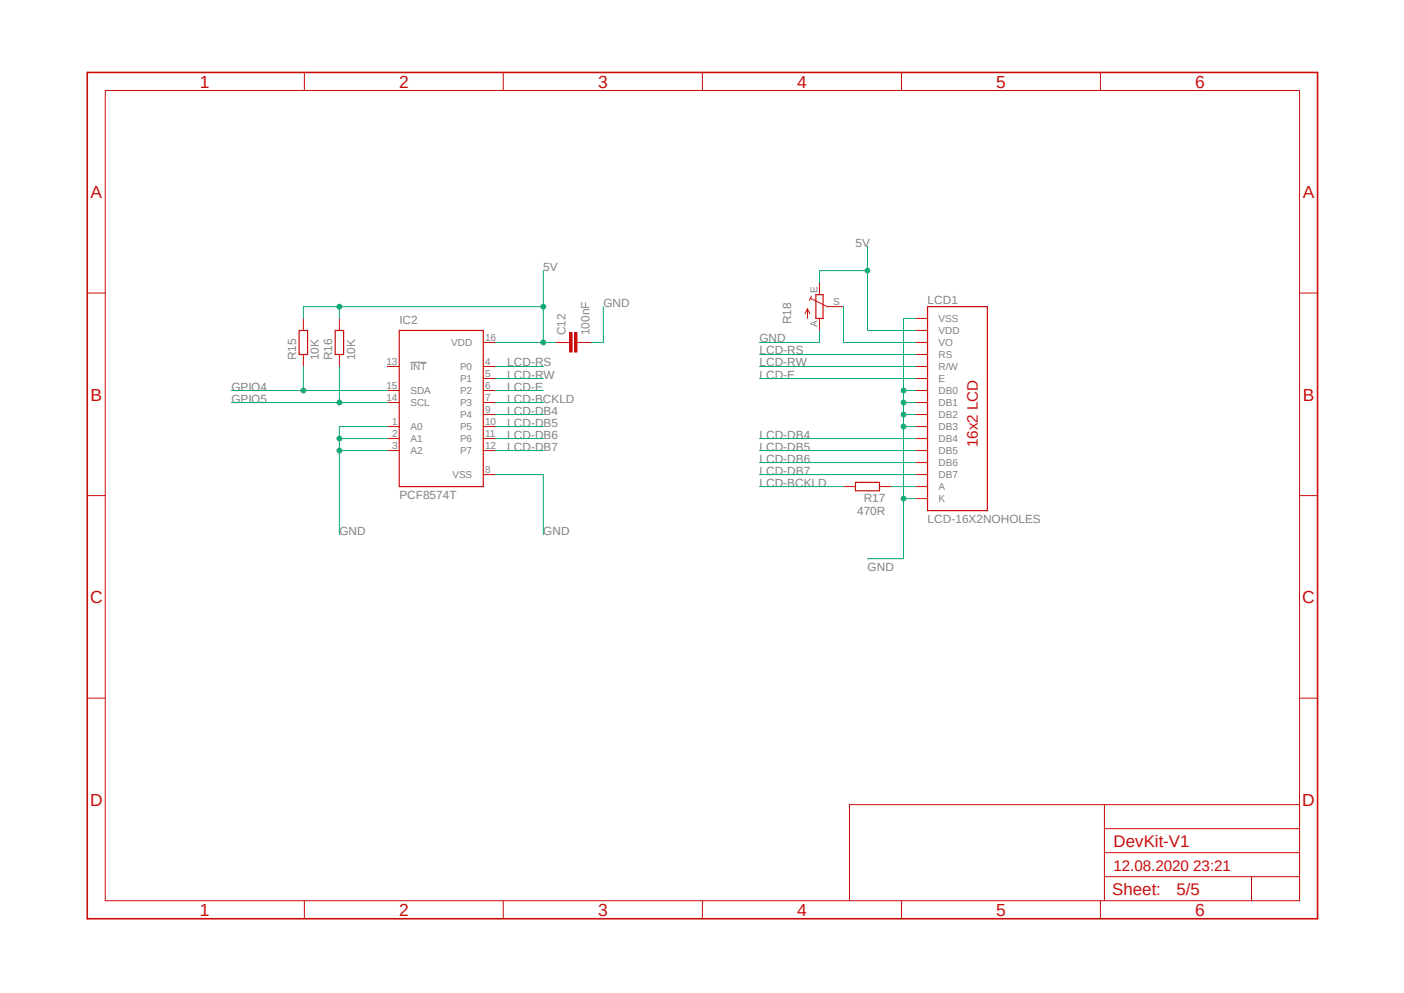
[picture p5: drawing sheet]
<svg xmlns="http://www.w3.org/2000/svg" width="297mm" height="210mm" viewBox="0 0 297 210" stroke-linecap="round" stroke-linejoin="round" font-family="sans-serif">
<path d="M17.9 15l261.2 179.9M279.1 15l-261.2 179.9" fill="none" stroke="#fff" stroke-width=".21"/>
<path d="M86.8 76.6h3.5" fill="none" stroke="#808080" stroke-width=".21"/>
<path d="M63.3 69.9h1.8v5.1h-1.8zM70.9 69.9h1.8v5.1h-1.8zM84.5 69.9h17.7v33h-17.7zM172.6 62.3h1.5v5.1h-1.5zM196.2 64.9h12.7v43.1h-12.7zM181 102h5.1v1.8h-5.1z" fill="none" stroke="#c90d0c" stroke-width=".25"/>
<g fill="none" stroke="#c90d0c" stroke-width=".21">
<path d="M22.3 19.1h252.6v171.4h-252.6zM64.4 15.3v3.8M106.5 15.3v3.8M148.6 15.3v3.8M190.7 15.3v3.8M232.8 15.3v3.8M173.4 59.8v2.5M18.5 62h3.8M64.2 67.4v2.5M64.2 75v2.5M71.8 67.4v2.5M71.8 75v2.5"/>
<path d="M81.9 77.5h2.6M102.2 77.5h2.6M102.2 72.4h2.6M120 72.4h.5M122 72.4h.6M170.8 65.3v2.1M170.8 65.3l-.5 1M170.8 65.3l.5 1M171.4 63.1l3.6 1.8h3.4M171.7 62.6l-.5 .9M173.4 67.4v2.5M193.7 77.5h2.5"/>
<path d="M193.7 72.4h2.5M193.7 75h2.5M193.7 69.9h2.5M193.7 67.4h2.5M274.9 62h3.8M81.9 85.1h2.6M81.9 82.6h2.6M81.9 90.2h2.6M81.9 92.8h2.6M81.9 95.3h2.6M102.2 85.1h2.6M102.2 82.6h2.6"/>
<path d="M102.2 90.2h2.6M102.2 92.8h2.6M102.2 95.3h2.6M102.2 80.1h2.6M102.2 87.7h2.6M193.7 85.1h2.5M193.7 82.6h2.5M193.7 90.2h2.5M193.7 92.8h2.5M193.7 95.3h2.5M193.7 80.1h2.5M193.7 87.7h2.5"/>
<path d="M193.7 97.8h2.5M18.5 104.8h3.8M102.2 100.4h2.6M178.4 102.9h2.6M186.1 102.9h2.5M193.7 100.4h2.5M193.7 102.9h2.5M193.7 105.5h2.5M274.9 104.8h3.8M18.5 147.7h3.8M274.9 147.7h3.8M233.6 170.2v20.3"/>
<path d="M233.6 175.3h41.3M274.9 170.2h-95.2v20.3M64.4 190.5v3.8M106.5 190.5v3.8M148.6 190.5v3.8M190.7 190.5v3.8M232.8 190.5v3.8M233.6 185.4h41.3M233.6 180.3h41.3M264.8 185.4v5.1"/>
</g>
<path d="M18.5 15.3h260.2v179h-260.2z" fill="none" stroke="#c90d0c" stroke-width=".34"/>
<path d="M121.5 70.4h.5v4.1h-.5z" fill-rule="evenodd" fill="#c90d0c"/>
<path d="M121.5 70.4h.5v4.1h-.5z" fill="none" stroke="#c90d0c" stroke-width=".21"/>
<path d="M120.5 70.4h.5v4.1h-.5z" fill-rule="evenodd" fill="#c90d0c"/>
<path d="M117.5 72.4h2.5M120.5 70.4h.5v4.1h-.5zM122.6 72.4h2.5" fill="none" stroke="#c90d0c" stroke-width=".21"/>
<path d="M71.8 92.8h10.1M81.9 90.2h-10.1v22.9M104.8 100.4h10.1v12.7" fill="none" stroke="#0dab76" stroke-width=".21"/>
<circle cx="71.8" cy="92.8" r=".51" fill="#0dab76"/>
<g fill="none" stroke="#0dab76" stroke-width=".21">
<path d="M71.8 95.3h10.1"/>
<circle cx="71.8" cy="92.8" r=".51"/>
</g>
<circle cx="71.8" cy="95.3" r=".51" fill="#0dab76"/>
<g fill="none" stroke="#0dab76" stroke-width=".21">
<path d="M193.7 90.2h-2.6v28M191.1 105.5h2.6"/>
<circle cx="71.8" cy="95.3" r=".51"/>
</g>
<circle cx="191.1" cy="105.5" r=".51" fill="#0dab76"/>
<g fill="none" stroke="#0dab76" stroke-width=".21">
<path d="M191.1 87.7v2.5"/>
<circle cx="191.1" cy="105.5" r=".51"/>
</g>
<circle cx="191.1" cy="90.2" r=".51" fill="#0dab76"/>
<g fill="none" stroke="#0dab76" stroke-width=".21">
<path d="M191.1 85.1h2.6M193.7 82.6h-2.6v5.1"/>
<circle cx="191.1" cy="90.2" r=".51"/>
</g>
<circle cx="191.1" cy="85.1" r=".51" fill="#0dab76"/>
<g fill="none" stroke="#0dab76" stroke-width=".21">
<path d="M191.1 87.7h2.6"/>
<circle cx="191.1" cy="85.1" r=".51"/>
</g>
<circle cx="191.1" cy="87.7" r=".51" fill="#0dab76"/>
<g fill="none" stroke="#0dab76" stroke-width=".21">
<path d="M191.1 67.4v15.2"/>
<circle cx="191.1" cy="87.7" r=".51"/>
</g>
<circle cx="191.1" cy="82.6" r=".51" fill="#0dab76"/>
<g fill="none" stroke="#0dab76" stroke-width=".21">
<path d="M71.8 64.9h-7.6v2.5M114.9 64.9v7.5h-10.1M127.6 64.9v7.5h-2.5M173.4 69.9v2.5h-12.7M191.1 67.4h2.6M183.5 118.2h7.6"/>
<circle cx="191.1" cy="82.6" r=".51"/>
</g>
<circle cx="114.9" cy="64.9" r=".51" fill="#0dab76"/>
<g fill="none" stroke="#0dab76" stroke-width=".21">
<path d="M114.9 57.2v7.7h-43.1v2.5"/>
<circle cx="114.9" cy="64.9" r=".51"/>
</g>
<circle cx="71.8" cy="64.9" r=".51" fill="#0dab76"/>
<g fill="none" stroke="#0dab76" stroke-width=".21">
<path d="M114.9 72.4h2.6"/>
<circle cx="71.8" cy="64.9" r=".51"/>
</g>
<circle cx="114.9" cy="72.4" r=".51" fill="#0dab76"/>
<g fill="none" stroke="#0dab76" stroke-width=".21">
<path d="M183.5 52.2v17.7h10.2M183.5 57.2h-10.1v2.6"/>
<circle cx="114.9" cy="72.4" r=".51"/>
</g>
<circle cx="183.5" cy="57.2" r=".51" fill="#0dab76"/>
<g fill="none" stroke="#0dab76" stroke-width=".21">
<path d="M71.8 77.5v7.6M48.9 85.1h33"/>
<circle cx="183.5" cy="57.2" r=".51"/>
</g>
<circle cx="71.8" cy="85.1" r=".51" fill="#0dab76"/>
<g fill="none" stroke="#0dab76" stroke-width=".21">
<path d="M64.2 77.5v5.1M48.9 82.6h33"/>
<circle cx="71.8" cy="85.1" r=".51"/>
</g>
<circle cx="64.2" cy="82.6" r=".51" fill="#0dab76"/>
<g fill="none" stroke="#0dab76" stroke-width=".21">
<path d="M104.8 77.5h10.1M160.7 77.5h33M160.7 75h33M178.4 64.9v7.5h15.3M104.8 85.1h10.1M104.8 80.1h10.1M104.8 82.6h10.1M104.8 95.3h10.1M104.8 92.8h10.1M104.8 90.2h10.1M104.8 87.7h10.1M160.7 80.1h33"/>
<path d="M160.7 95.3h33M160.7 97.8h33M160.7 92.8h33M160.7 102.9h17.7M160.7 100.4h33M188.6 102.9h5.1"/>
<circle cx="64.2" cy="82.6" r=".51"/>
</g>
<g font-size="3.7" fill="#c90d0c">
<text x="42.3" y="18.5">1</text>
<text x="84.4" y="18.5">2</text>
<text x="126.5" y="18.5">3</text>
<text x="168.6" y="18.5">4</text>
<text x="210.7" y="18.5">5</text>
<text x="252.9" y="18.5">6</text>
<text x="19.1" y="41.9">A</text>
<text x="275.6" y="41.9">A</text>
<text x="19.1" y="84.7">B</text>
<text x="275.6" y="84.7">B</text>
<text x="19" y="127.5">C</text>
<text x="275.5" y="127.5">C</text>
<text x="19" y="170.4">D</text>
<text x="275.5" y="170.4">D</text>
<text x="42.3" y="193.7">1</text>
<text x="84.4" y="193.7">2</text>
<text x="126.5" y="193.7">3</text>
<text x="168.6" y="193.7">4</text>
<text x="210.7" y="193.7">5</text>
<text x="252.9" y="193.7">6</text>
</g>
<g font-size="3.6" fill="#c90d0c">
<text x="235.5" y="179.1">DevKit-V1</text>
<text x="235.3" y="189.4">Sheet:</text>
<text x="248.9" y="189.2">5/5</text>
</g>
<g font-size="3.2" fill="#c90d0c">
<text x="206.9" y="94.5" transform="rotate(-90 206.9 94.5)">16x2 LCD</text>
<text x="235.5" y="184.1">12.08.2020 23:21</text>
</g>
<g font-size="2.5" fill="#808080">
<text x="181" y="52.2">5V</text>
<text x="114.9" y="57.2">5V</text>
<text x="127.6" y="64.9">GND</text>
<text x="196.2" y="64.3">LCD1</text>
<text x="84.5" y="68.6">IC2</text>
<text x="119.6" y="70.9" transform="rotate(-90 119.6 70.9)">C12</text>
<text x="124.7" y="70.9" transform="rotate(-90 124.7 70.9)">100nF</text>
<text x="167.4" y="68.6" transform="rotate(-90 167.4 68.6)">R18</text>
<text x="62.7" y="76.2" transform="rotate(-90 62.7 76.2)">R15</text>
<text x="67.5" y="76.2" transform="rotate(-90 67.5 76.2)">10K</text>
<text x="70.3" y="76.2" transform="rotate(-90 70.3 76.2)">R16</text>
<text x="75.1" y="76.2" transform="rotate(-90 75.1 76.2)">10K</text>
<text x="107.3" y="77.5">LCD-RS</text>
<text x="160.7" y="72.4">GND</text>
<text x="160.7" y="77.5">LCD-RW</text>
<text x="160.7" y="75">LCD-RS</text>
<text x="48.9" y="82.6">GPIO4</text>
<text x="107.3" y="82.6">LCD-E</text>
<text x="107.3" y="80.1">LCD-RW</text>
<text x="160.7" y="80.1">LCD-E</text>
<text x="48.9" y="85.1">GPIO5</text>
<text x="107.3" y="85.1">LCD-BCKLD</text>
<text x="107.3" y="87.7">LCD-DB4</text>
<text x="107.3" y="95.3">LCD-DB7</text>
<text x="107.3" y="92.8">LCD-DB6</text>
<text x="107.3" y="90.2">LCD-DB5</text>
<text x="160.7" y="95.3">LCD-DB5</text>
<text x="160.7" y="92.8">LCD-DB4</text>
<text x="160.7" y="100.4">LCD-DB7</text>
<text x="160.7" y="97.8">LCD-DB6</text>
<text x="84.5" y="105.5">PCF8574T</text>
<text x="160.7" y="102.9">LCD-BCKLD</text>
<text x="182.7" y="106.2">R17</text>
<text x="71.8" y="113.1">GND</text>
<text x="114.9" y="113.1">GND</text>
<text x="181.3" y="109">470R</text>
<text x="196.2" y="110.5">LCD-16X2NOHOLES</text>
<text x="183.5" y="120.7">GND</text>
</g>
<g font-size="2.1" fill="#808080">
<text x="173" y="61.9" transform="rotate(-90 173 61.9)">E</text>
<text x="176.2" y="64.5">S</text>
<text x="173" y="69.1" transform="rotate(-90 173 69.1)">A</text>
<text x="198.5" y="70.7">VDD</text>
<text x="198.5" y="68.1">VSS</text>
<text x="81.7" y="77.2">13</text>
<text x="95.5" y="73.2">VDD</text>
<text x="102.6" y="72.1">16</text>
<text x="102.6" y="77.2">4</text>
<text x="198.5" y="75.7">RS</text>
<text x="198.5" y="73.2">VO</text>
<text x="81.7" y="82.3">15</text>
<text x="86.8" y="83.4">SDA</text>
<text x="86.8" y="78.3">INT</text>
<text x="97.3" y="78.3">P0</text>
<text x="97.3" y="80.8">P1</text>
<text x="97.3" y="83.4">P2</text>
<text x="102.6" y="79.7">5</text>
<text x="102.6" y="82.3">6</text>
<text x="198.5" y="83.4">DB0</text>
<text x="198.5" y="80.8">E</text>
<text x="198.5" y="78.3">R/W</text>
<text x="81.7" y="84.8">14</text>
<text x="82.9" y="89.9">1</text>
<text x="86.8" y="85.9">SCL</text>
<text x="97.3" y="85.9">P3</text>
<text x="97.3" y="88.4">P4</text>
<text x="102.6" y="84.8">7</text>
<text x="102.6" y="87.3">9</text>
<text x="102.6" y="89.9">10</text>
<text x="198.5" y="85.9">DB1</text>
<text x="198.5" y="88.4">DB2</text>
<text x="82.9" y="92.4">2</text>
<text x="82.9" y="95">3</text>
<text x="86.8" y="91">A0</text>
<text x="86.8" y="93.5">A1</text>
<text x="97.3" y="91">P5</text>
<text x="97.3" y="93.5">P6</text>
<text x="102.6" y="92.4">11</text>
<text x="102.6" y="95">12</text>
<text x="198.5" y="91">DB3</text>
<text x="198.5" y="93.5">DB4</text>
<text x="86.8" y="96.1">A2</text>
<text x="95.7" y="101.1">VSS</text>
<text x="97.3" y="96.1">P7</text>
<text x="102.6" y="100">8</text>
<text x="198.5" y="96.1">DB5</text>
<text x="198.5" y="98.6">DB6</text>
<text x="198.5" y="101.1">DB7</text>
<text x="198.5" y="103.7">A</text>
<text x="198.5" y="106.2">K</text>
</g>
</svg>
